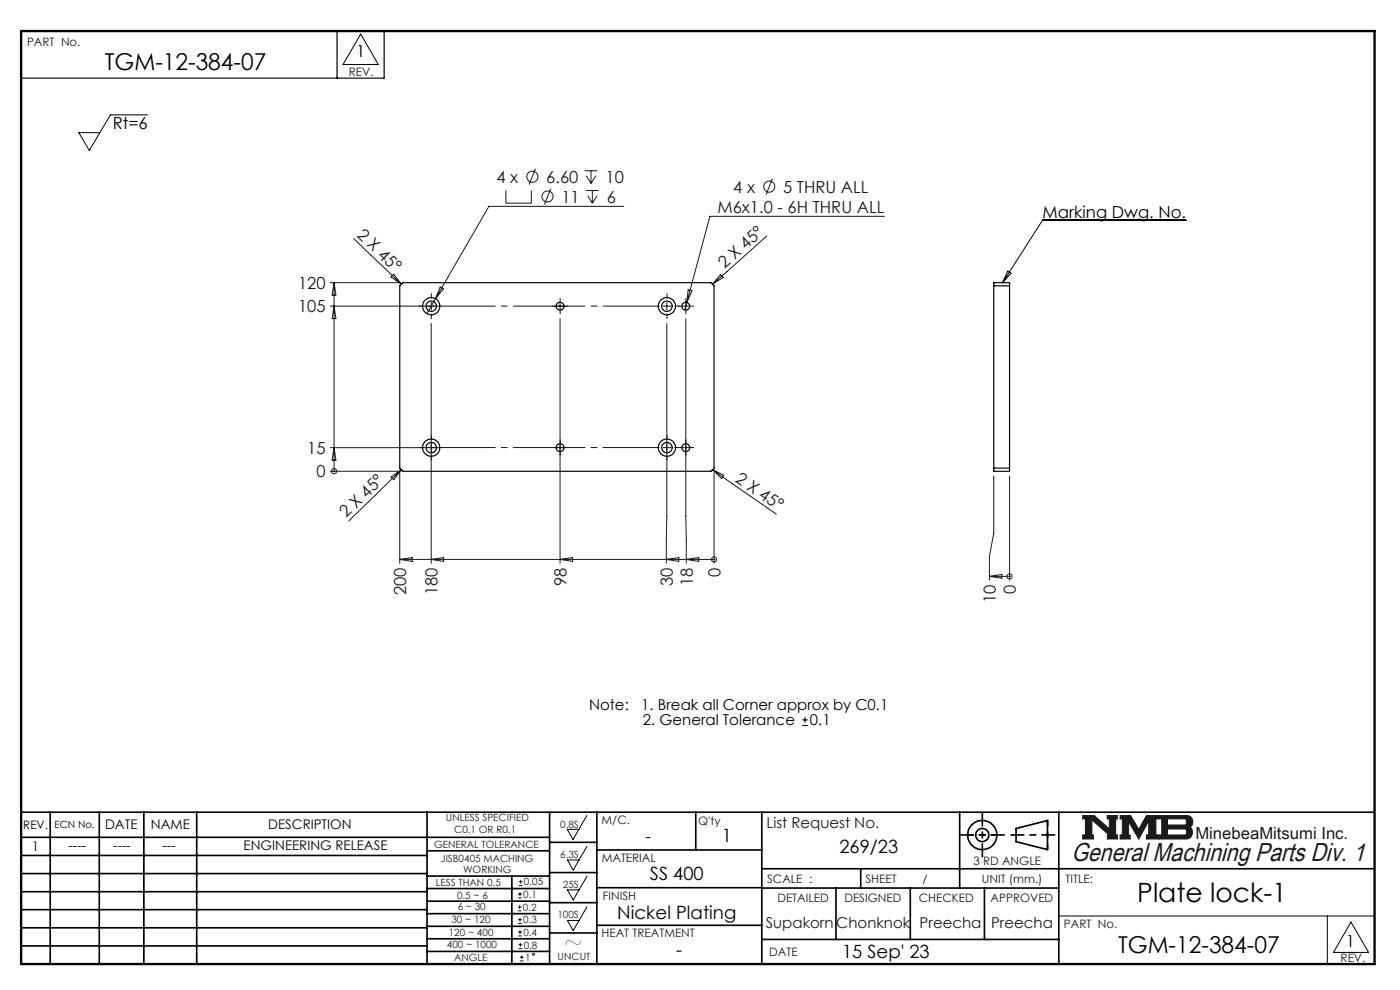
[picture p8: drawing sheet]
<svg xmlns="http://www.w3.org/2000/svg" width="297mm" height="210mm" viewBox="0 0 297 210" stroke-linecap="round" stroke-linejoin="round" font-family="sans-serif">
<g fill="none" stroke="#000" stroke-width=".35">
<path d="M4.5 172.3h287.1M4.5 177.6h112.1M10.7 172.3v32.2M21.1 172.3v32.2M30.5 172.3v32.2M41.7 172.3v32.2M90.6 172.3v32.2M116.6 172.3v32.2M116.6 178.7h10M126.6 172.3v32.2M147.6 172.3v8M161.6 172.3v32.2"/>
<path d="M203.6 172.3v16.1M215.5 175.7l6.7-1.6v6.1l-6.7-1.7zM224.6 172.3v32.2M4.5 185.3h86.1M4.5 181.5h86.1M4.5 189.2h86.1M4.5 193h86.1M4.5 196.8h86.1M90.6 199.1h26M90.6 193.8h26M90.6 188.5h26M90.6 191.2h26"/>
<path d="M90.6 180.5h26M90.6 185.8h26M90.6 196.5h26M108.6 185.8v18.5M116.6 185.1h10M116.6 191.5h10M116.6 197.9h10M126.6 196.3h35M126.6 188.3h35M126.6 180.3h35M161.6 184.3h130M161.6 199.3h63"/>
<path d="M161.6 188.4h63M177.3 188.4v10.9M182.6 184.3v4.1M193.1 188.4v10.9M208.8 188.4v10.9M4.5 200.7h86.1M90.6 201.8h26"/>
<circle cx="208.4" cy="177.1" r="3.1"/>
<circle cx="208.4" cy="177.1" r="1.4"/>
</g>
<path d="M229.7 173h2.4l3.2 2.8v-2.1h-.4v-.7h2.1v.7h-.3v3.4h.3v.9h-2.1v-.8h.4l-3.7-3.3v3.3h.4v.8h-2.3v-.9h.6v-3.4h-.6zM237.6 173h2.3l1.7 2.9 1.6-2.9h2.5v.7h-.5v3.4h.5v.9h-2.5v-.9h.5v-2.9l-2.1 3.8-2.2-3.7v2.9h.3v.8h-2.1v-.9h.5v-3.4h-.5zM245.9 173h5.9a1.35 1.35 0 0 1 1.2 1.1 1.35 1.35 0 0 1-.6 1.4 1.35 1.35 0 0 1 .5 1.5 1.35 1.35 0 0 1-1.2 1h-5.8v-.9h.6v-3.4h-.6zM247.7 173.7h3.7l.3 .2v.9l-.3 .2h-3.7zM247.7 175.9h3.8l.2 .1v.8l-.3 .3h-3.7z" fill="none" stroke="#191924" stroke-width=".21"/>
<path d="M76.5 7.2l3.8 6.5h-7.5zM120.3 175.9h2.5l-1.2 2.2zM124.5 173l-1.7 2.9M124.5 179.5l-1.7 2.9M120.4 182.4h2.4l-1.2 2.2zM120.4 188.8h2.4l-1.2 2.1zM120.4 195.3h2.4l-1.2 2.1zM124.5 185.9l-1.7 2.9M124.5 192.4l-1.7 2.9M224.6 194.3h67M281.6 194.3v10.2M286.6 195.6l3.7 6.4h-7.4z" fill="none" stroke="#000" stroke-width=".21"/>
<path d="M4.5 6.6h287.1" fill="none" stroke="#000" stroke-width=".21" stroke-dasharray="6.3 1.3 1.3 1.3" stroke-dashoffset="1.9"/>
<path d="M71.5 6.6v10M81.5 6.6v10h-77" fill="none" stroke="#000" stroke-width=".25"/>
<path d="M205.3 177.1h6.2M222.2 174v6.2" fill="none" stroke="#000" stroke-width=".35" stroke-dasharray="15.2 1.3 1.3 1.3" stroke-dashoffset="14.1"/>
<path d="M203.8 177.1h9.2M208.4 172.5v9.2M214.5 177.1h9.3" fill="none" stroke="#000" stroke-width=".35" stroke-dasharray="15.2 1.3 1.3 1.3" stroke-dashoffset="12.5"/>
<path d="M4.5 6.6h287.1v197.9h-287.1z" fill="none" stroke="#000" stroke-width=".5"/>
<path d="M229.7 173v.7h.6v3.4h-.6v.9h2.3v-.8h-.4v-3.3l3.7 3.3h-.4v.8h2.1v-.9h-.3v-3.4h.3v-.7h-2.1v.7h.4v2.1l-3.2-2.8zM237.6 173v.7h.5v3.4h-.5v.9h2.1v-.8h-.3v-2.9l2.2 3.7 2.1-3.8v2.9h-.5v.9h2.5v-.9h-.5v-3.4h.5v-.7h-2.5l-1.6 2.9-1.7-2.9zM247.7 175.9h3.8l.2 .1v.8l-.3 .3h-3.7zM245.9 173v.7h.6v3.4h-.6v.9l6.2-.1 .6-.5 .3-.6-.1-.8-.5-.5a1.34 1.34 0 0 0 .6-1.4 1.34 1.34 0 0 0-1.2-1.1zM247.7 173.7h3.7l.3 .2v.9l-.2 .2h-3.8z" fill-rule="evenodd" fill="#191924"/>
<g fill="none" stroke="#191924" stroke-width=".21">
<path d="M113.6 35.8l-1.3 3.3M116.8 40l-1.3 3.4M124 36.2h2.7M124.4 37.3l1 1.6M125.4 36.2v2.7M126.4 37.3l-1 1.6M163.9 37.9l-1.4 3.4M70.1 60h14.4M70.9 60v40M70.9 60l.4 2.6h-.9zM75 50.6l10.2 9.7M83.5 58.2l1.7 2.1-2.3-1.5z"/>
<path d="M107.3 40.4v2.7h5.4v-2.7M124.3 40.4h2.7M124.7 41.5l1 1.6M125.7 40.4v2.7M126.7 41.5l-1 1.6M132.3 43.8h-28.6l-13.1 22.7M152.9 58.2l.5 .7-2.3 1.4zM162.7 50.1l-11.6 10.2M187.6 45.9h-37l-4.9 18.3M70.1 64.9h23M70.9 64.9l.4 2.7h-.9zM91.5 68.6v50.9"/>
<path d="M93.4 60.9l.7 .4-1.7 2.1zM118 64.9h1.7M118.8 67.6v51.9M118.8 64.1v1.7M140.7 64.9h1.6M141.5 68.6l-.1 50.9M141.5 64.1v1.7M144.6 64.9h1.7M145.5 67.6l.1 51.9M145.5 64.1v1.7M145.7 64.2l-.4 1.5M146 61.5l.8 .2-1.1 2.5z"/>
<path d="M70.1 95h23M70.1 100h14.4M70.9 100h.1M70.9 95l.4 2.6h-.9zM85.2 99.6l-11.2 10.9M118 95h1.7M140.7 95h1.6M144.6 95h1.7M151.1 99.6l2.4 1.2-.4 .7zM151.1 99.6l13.6 9.5M83 101.2l2.2-1.6-1.7 2.2zM84.8 118.7h66.7"/>
<path d="M84.8 100.3v19.2M84.8 118.7l2.7-.4v.8zM91.5 118.7l2.6-.4v.8zM118.8 118.7l2.7-.4v.8zM141.4 118.7l2.6-.4v.8zM145.6 118.7l2.6-.4v.8zM151.5 118.7h.1M151.5 100.3v19.2M210.8 101v12.1l-.9 5v5M214.2 101v22.1M209.9 122.3h4.3M209.9 122.3l2.6-.5v.9z"/>
<path d="M214.2 122.3h.1M109.9 193.2h.7M109.9 192.4h.7M109.9 195.9h.8M109.9 195.1h.8M109.9 190.5h.8M109.9 189.6h.8M109.9 198.5h.8M109.9 197.7h.8M110 187.8h.8M110 187h.8M110.2 192v.8"/>
<path d="M110.3 189.3v.8M110.3 194.7v.8M110.3 197.3v.8M110.5 186.6v.9M110 201.2h.8M110 200.4h.8M110.3 203.8h.8M110.3 203.1h.8M110.4 200v.8M110.7 202.6v.8"/>
<circle cx="112.9" cy="37.5" r="1.18"/>
<circle cx="163.2" cy="39.6" r="1.17"/>
<circle cx="116.2" cy="41.7" r="1.18"/>
<circle cx="70.9" cy="99.9" r=".54"/>
<circle cx="151.5" cy="118.7" r=".54"/>
<circle cx="214.2" cy="122.3" r=".54"/>
<circle cx="113.2" cy="202.4" r=".21"/>
</g>
<path d="M31.3 24.4h-7.9l-4.5 7.5-2.2-3.8h4.5M213.8 57.5l.7 .5-1.8 2zM251.6 46.7h-30.4l-8.5 13.3M170.2 153.9h1.2M170.2 152.7h1.2M170.8 152.1v1.2" fill="none" stroke="#000" stroke-width=".21"/>
<g fill="none" stroke="#191924" stroke-width=".21" stroke-dasharray="15.2 1.3 1.3 1.3">
<path d="M89.8 64.9h-1M91.5 64.9v-.8M91.5 64.9h-.8M91.5 64.9v.9M91.5 64.9h.8M91.5 63.3v-1M91.5 66.6v1M118 64.9h-.8M118.8 64.1v-.8M118.8 65.8v.8M119.7 64.9h.8M141.5 63.3v-1"/>
<path d="M141.5 66.6v1M143.2 64.9h1M144.7 64.9h-.9M145.5 64.1v-.8M145.5 65.8v.8M146.3 64.9h.9M89.8 94.9h-1M91.5 94.9v-.8M91.5 94.9h-.8M91.5 94.9v.9M91.5 94.9h.8M91.5 93.3v-1"/>
<path d="M91.5 96.6v1M118 94.9h-.8M118.8 94.1v-.8M118.8 95.8v.8M119.7 94.9h.8M141.5 93.3v-1M141.5 96.6v1M143.2 94.9h1M144.7 94.9h-.9M145.5 94.1v-.8M145.5 95.8v.8M146.3 94.9h.9"/>
</g>
<path d="M93.2 64.9h46.6M93.2 94.9h46.6" fill="none" stroke="#191924" stroke-width=".21" stroke-dasharray="15.2 1.3 1.3 1.3" stroke-dashoffset="3.3"/>
<g fill="none" stroke="#000" stroke-width=".25">
<path d="M85.5 60h65.3l.7 .6v38.7l-.7 .7h-65.3l-.7-.7v-38.7zM210.8 60h3.4v40h-3.4zM210.8 60.6h3.4M210.8 99.3h3.4"/>
<circle cx="91.5" cy="64.9" r="1.1"/>
<circle cx="91.5" cy="64.9" r="1.83"/>
<circle cx="118.8" cy="65" r=".84"/>
<circle cx="141.5" cy="64.9" r="1.83"/>
<circle cx="141.5" cy="65" r="1.11"/>
<circle cx="145.5" cy="65" r=".83"/>
<circle cx="91.5" cy="95" r="1.83"/>
<circle cx="91.5" cy="95" r="1.09"/>
<circle cx="118.8" cy="94.9" r=".84"/>
<circle cx="141.5" cy="95" r="1.83"/>
<circle cx="141.5" cy="95" r="1.1"/>
<circle cx="145.5" cy="94.9" r=".83"/>
</g>
<text font-size="5.6" x="241.3" y="191.4">Plate lock-1</text>
<text font-size="5.5" fill="#191924" x="227.3" y="182.7">General Machining Parts Div. 1</text>
<g font-size="4.9">
<text x="22.2" y="14.8">TGM-12-384-07</text>
<text x="119.6" y="201.6">~</text>
<text x="237.2" y="202.1">TGM-12-384-07</text>
</g>
<g font-size="3.9">
<text x="153.1" y="178.6">1</text>
<text x="178.1" y="181">269/23</text>
<text x="137.9" y="186.6">SS 400</text>
<text x="130.9" y="194.9">Nickel Plating</text>
<text x="143.5" y="202.9">-</text>
<text x="178.6" y="203.3">15 Sep' 23</text>
</g>
<g font-size="3.5">
<text x="75.6" y="12.1">1</text>
<text x="23.9" y="27.3">Rt=6</text>
<text x="221.2" y="46.2">Marking Dwg. No.</text>
<text x="136.9" y="178.6">-</text>
<text x="285.5" y="200.9">1</text>
</g>
<g font-size="3.5" fill="#191924">
<text x="105.3" y="38.8">4 x</text>
<text x="115.9" y="38.8">6.60</text>
<text x="128.4" y="38.8">10</text>
<text x="155.6" y="40.9">4 x</text>
<text x="166.1" y="40.9">5 THRU ALL</text>
<text x="119.1" y="43">11</text>
<text x="128.7" y="43">6</text>
<text x="152.2" y="45.1">M6x1.0 - 6H THRU ALL</text>
<text x="75.6" y="50" transform="rotate(44 75.6 50)">2 X 45°</text>
<text x="153.7" y="57" transform="rotate(-42 153.7 57)">2 X 45°</text>
<text x="63.2" y="61.3">120</text>
<text x="63.2" y="66.3">105</text>
<text x="65.2" y="96.3">15</text>
<text x="67.1" y="101.3">0</text>
<text x="155.8" y="102" transform="rotate(35 155.8 102)">2 X 45°</text>
<text x="73.5" y="110" transform="rotate(-44 73.5 110)">2 X 45°</text>
<text x="120.2" y="124.3" transform="rotate(-90 120.2 124.3)">98</text>
<text x="142.7" y="124.3" transform="rotate(-90 142.7 124.3)">30</text>
<text x="147" y="124.3" transform="rotate(-90 147 124.3)">18</text>
<text x="152.8" y="122.4" transform="rotate(-90 152.8 122.4)">0</text>
<text x="215.5" y="126" transform="rotate(-90 215.5 126)">0</text>
<text x="86.2" y="126.3" transform="rotate(-90 86.2 126.3)">200</text>
<text x="92.8" y="126.3" transform="rotate(-90 92.8 126.3)">180</text>
<text x="211.3" y="127.9" transform="rotate(-90 211.3 127.9)">10</text>
<text x="253.6" y="178.1">MinebeaMitsumi Inc.</text>
</g>
<g font-size="3.2">
<text x="125" y="150.7">Note:</text>
<text x="136" y="150.7">1. Break all Corner approx by C0.1</text>
<text x="136.4" y="153.9">2. General Tolerance</text>
<text x="171.8" y="153.9">0.1</text>
</g>
<g font-size="3.2" fill="#191924">
<text x="162.6" y="175.5">List Request No.</text>
<text x="162.4" y="196.8">Supakorn</text>
<text x="177.4" y="196.8">Chonknok</text>
<text x="195.1" y="196.8">Preecha</text>
<text x="210.2" y="196.8">Preecha</text>
</g>
<g font-size="2.8">
<text x="22.3" y="175.9">DATE</text>
<text x="32" y="175.9">NAME</text>
<text x="56.9" y="175.9">DESCRIPTION</text>
<text x="6.8" y="180.6">1</text>
<text x="14.5" y="180.3">----</text>
<text x="24" y="180.3">----</text>
<text x="34.5" y="180.3">---</text>
<text x="51.7" y="180.3">ENGINEERING RELEASE</text>
</g>
<g font-size="2.5" fill="#191924">
<text x="5.7" y="9.8">PART No.</text>
<text x="74" y="16">REV.</text>
<text x="127.6" y="174.8">M/C.</text>
<text x="148.1" y="175.1">Q'ty</text>
<text x="127.6" y="182.8">MATERIAL</text>
<text x="206.5" y="183.6">3 RD ANGLE</text>
<text x="127.9" y="191">FINISH</text>
<text x="162.7" y="187.2">SCALE :</text>
<text x="164.9" y="191.4">DETAILED</text>
<text x="179.1" y="191.4">DESIGNED</text>
<text x="183.6" y="187.2">SHEET</text>
<text x="194.9" y="191.4">CHECKED</text>
<text x="195.7" y="187.2">/</text>
<text x="208.3" y="187.2">UNIT (mm.)</text>
<text x="210.2" y="191.4">APPROVED</text>
<text x="226" y="187.2">TITLE:</text>
<text x="225.7" y="196.8">PART No.</text>
<text x="127.6" y="198.9">HEAT TREATMENT</text>
<text x="163.2" y="202.9">DATE</text>
<text x="284.4" y="204.1">REV.</text>
</g>
<text font-size="2.5" x="4.9" y="175.9">REV.</text>
<text font-size="2.1" x="11.6" y="175.6">ECN No.</text>
<g font-size="2.1" fill="#191924">
<text x="92.1" y="179.9">GENERAL TOLERANCE</text>
<text x="94.6" y="174.2">UNLESS SPECIFIED</text>
<text x="96.4" y="176.8">C0.1 OR R0.1</text>
<text x="118.8" y="175.5">0.8S</text>
<text x="93.5" y="182.9">JISB0405 MACHING</text>
<text x="98.2" y="185.3">WORKING</text>
<text x="118.8" y="181.9">6.3S</text>
<text x="92.5" y="187.9">LESS THAN 0.5</text>
<text x="97" y="190.7">0.5 ~ 6</text>
<text x="111" y="190.4">0.1</text>
<text x="111.2" y="187.8">0.05</text>
<text x="119.4" y="188.4">25S</text>
<text x="95.8" y="195.8">30 ~ 120</text>
<text x="97.1" y="193.1">6 ~ 30</text>
<text x="110.9" y="193.2">0.2</text>
<text x="111" y="195.9">0.3</text>
<text x="118.2" y="194.8">100S</text>
<text x="94.8" y="201.1">400 ~ 1000</text>
<text x="95.2" y="198.5">120 ~ 400</text>
<text x="96.3" y="203.9">ANGLE</text>
<text x="111" y="198.5">0.4</text>
<text x="111.1" y="201.2">0.8</text>
<text x="111.4" y="203.8">1</text>
<text x="118.3" y="203.7">UNCUT</text>
</g>
</svg>
